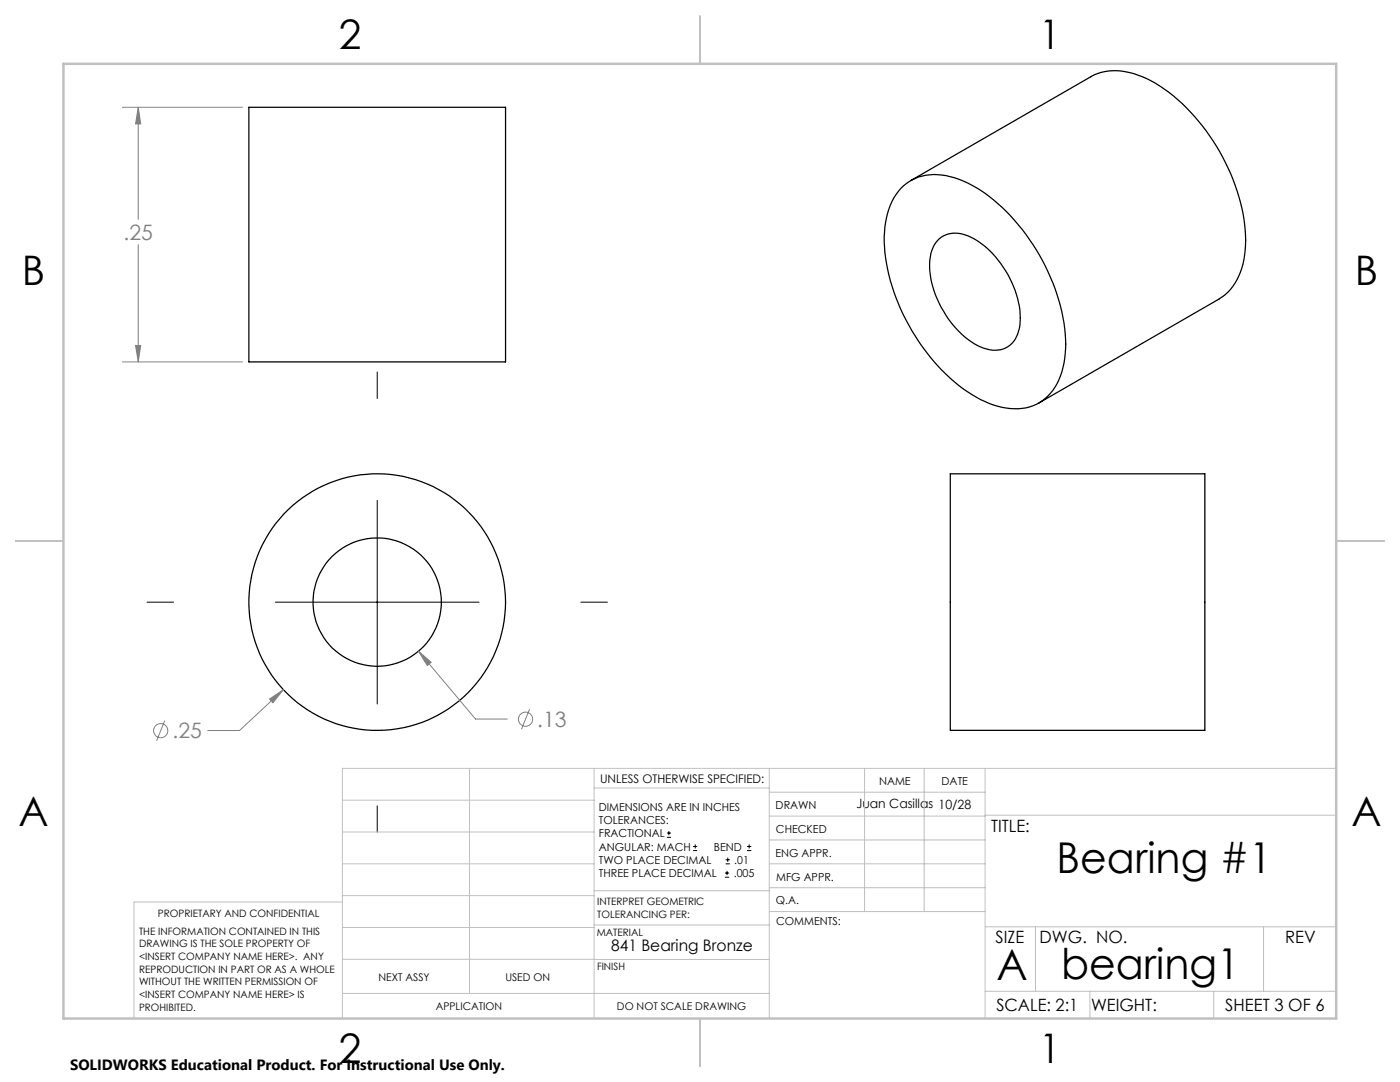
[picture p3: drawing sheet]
<svg xmlns="http://www.w3.org/2000/svg" width="279mm" height="216mm" viewBox="0 0 279 216" stroke-linecap="round" stroke-linejoin="round" font-family="sans-serif">
<g fill="none" stroke="#000" stroke-width=".25">
<path d="M49.7 21.4h51.2v50.8h-51.2zM179.7 37.7a9.8 9.8 0 0 1 9.9-2.5 25.4 25.4 0 0 1 12 7.8 41 41 0 0 1 11.1 24.6 15.9 15.9 0 0 1-3 10.9 9.4 9.4 0 0 1-9.7 2.8 26 26 0 0 1-12.9-8.4 40.4 40.4 0 0 1-10.6-24.6 15.5 15.5 0 0 1 3.2-10.6zM181.8 36l35.9-20.7a11.5 11.5 0 0 1 10.4 0 34.3 34.3 0 0 1 14.6 13.8 37 37 0 0 1 5.9 19.8 12.9 12.9 0 0 1-4.6 10.3l-36.6 21.2M187.4 47.7a5.5 5.5 0 0 1 6.4-.4 19.9 19.9 0 0 1 9.6 13.9 9.3 9.3 0 0 1-1.1 7 5 5 0 0 1-6 1.3 17.9 17.9 0 0 1-9.3-9.8 13.4 13.4 0 0 1-.8-10.2l.5-1zM189.7 94.5h50.8v51.2h-50.8z"/>
<circle cx="75.3" cy="120.1" r="12.8"/>
<circle cx="75.3" cy="120.1" r="25.6"/>
</g>
<g fill="none" stroke="#808080" stroke-width=".2">
<path d="M24.4 21.4h24M27.6 21.4l.5 3.3h-1zM27.6 21.4v22.4M27.6 48.8v23.4M24.4 72.2h24M27.1 68.9h1l-.5 3.3zM53.8 139.5l2.8-1.9-2.1 2.6zM56.6 137.6l-8.8 8.2h-6.3M83.5 129.9l2.5 2.3-.7 .6zM83.5 129.9l11.4 13.6h6.3M32.9 143.8l-1.6 4M105.7 141.5l-1.6 4"/>
<circle cx="32.1" cy="145.8" r="1.42"/>
<circle cx="104.9" cy="143.5" r="1.41"/>
</g>
<g fill="none" stroke="#000" stroke-width=".2">
<path d="M75.3 74.2v5.3M75.3 99.8v40.7M29.4 120.2h5.2M55 120.2h40.6M115.9 120.2h5.3M75.3 160.8v5.3M133.1 167.1h.8M133.1 166.2h.8M133.5 165.8v.9M138.3 169.7h.8M138.3 168.9h.8M138.7 168.5v.8"/>
<path d="M144.7 175h.8M144.7 174.2h.8M144.8 172.4h.9M144.8 171.6h.9M145.1 173.8v.8M145.2 171.1v.9M149.1 169.7h.8M149.1 168.9h.8M149.5 168.5v.8"/>
</g>
<g fill="none" stroke="#c0c0c0" stroke-width=".2">
<path d="M68.3 159.7h50.3M93.7 153.3v44.9M118.6 153.3v49.9M118.6 157.2h34.9M153.5 153.3v49.9M153.5 158.1h43.1M172.5 153.3v28.6M184.4 153.3v28.6M196.6 153.3v49.9M266.7 153.3h-198.4v49.9M68.3 178.7h50.3M68.3 172.4h50.3"/>
<path d="M68.3 166h50.3M68.3 180h-41.6v23.2M118.6 177.7h35M153.5 167.6h43.1M153.5 162.8h43.1M153.5 172.4h43.1M153.5 177.1h43.1M196.6 162.7h70.1M68.3 198.2h85.2M68.3 191.4l85.2 .1M68.3 185.1h50.3M118.6 184.6h35"/>
<path d="M153.6 181.9h43M196.6 197.8h70.1M196.6 184.9h70.1M206.7 184.9v12.9M217.5 197.8v5.4M242.2 197.8v5.4M252.2 184.9v12.9"/>
</g>
<path d="M139.7 3.2v9.5M3.1 107.9h9.6M266.7 107.9h9.5M139.7 203.2v9.6" fill="none" stroke="#c0c0c0" stroke-width=".25"/>
<path d="M12.7 12.7h254v190.5h-254z" fill="none" stroke="#c0c0c0" stroke-width=".5"/>
<path d="M53.8 139.5l.7 .7 2.1-2.6zM83.5 129.9l1.8 2.9 .7-.6zM27.6 21.4l.5 3.3h-1zM27.1 68.9h1l-.5 3.3z" fill="#808080"/>
<g font-size="8.5">
<text x="210.9" y="174.2">Bearing #1</text>
<text x="198.9" y="195.5">A</text>
<text x="211.8" y="195.4">bearing1</text>
</g>
<g font-size="8.1">
<text x="67.6" y="9.7">2</text>
<text x="207.3" y="9.7">1</text>
<text x="4.4" y="57">B</text>
<text x="270.4" y="57">B</text>
<text x="3.7" y="164.9">A</text>
<text x="269.7" y="164.9">A</text>
<text x="67.6" y="212.2">2</text>
<text x="207.3" y="212.2">1</text>
</g>
<g font-size="4.2" fill="#808080">
<text x="24.7" y="47.9">.25</text>
<text x="34.4" y="147.3">.25</text>
<text x="107.2" y="145">.13</text>
</g>
<g font-size="3.4">
<text x="197.8" y="166">TITLE:</text>
<text x="198.7" y="188.1">SIZE</text>
<text x="207.5" y="188.1">DWG. NO.</text>
<text x="256.5" y="188.2">REV</text>
<text x="198.8" y="201.7">SCALE: 2:1</text>
<text x="217.7" y="201.8">WEIGHT:</text>
<text x="244.5" y="201.7">SHEET 3 OF 6</text>
</g>
<text font-size="3.2" x="122" y="189.8">841 Bearing Bronze</text>
<text font-size="3" x="14" y="213.5">SOLIDWORKS Educational Product. For Instructional Use Only.</text>
<text font-size="2.5" x="170.9" y="161.3">Juan Casillas 10/28</text>
<text font-size="2.4" x="119.8" y="156.2">UNLESS OTHERWISE SPECIFIED:</text>
<g font-size="2.2">
<text x="119.5" y="161.8">DIMENSIONS ARE IN INCHES</text>
<text x="154.8" y="161.4">DRAWN</text>
<text x="175.4" y="156.6">NAME</text>
<text x="187.9" y="156.7">DATE</text>
<text x="119.5" y="164.4">TOLERANCES:</text>
<text x="119.5" y="167.1">FRACTIONAL</text>
<text x="154.9" y="166.3">CHECKED</text>
<text x="119.5" y="169.7">ANGULAR: MACH</text>
<text x="119.5" y="172.4">TWO PLACE DECIMAL</text>
<text x="142.5" y="169.7">BEND</text>
<text x="146.6" y="172.4">.01</text>
<text x="154.8" y="170.9">ENG APPR.</text>
<text x="119.5" y="175">THREE PLACE DECIMAL</text>
<text x="146.4" y="175">.005</text>
<text x="154.9" y="175.7">MFG APPR.</text>
<text x="154.9" y="180.4">Q.A.</text>
<text x="154.9" y="184.6">COMMENTS:</text>
</g>
<g font-size="2.1">
<text x="75.5" y="195.7">NEXT ASSY</text>
<text x="100.9" y="195.7">USED ON</text>
<text x="86.9" y="201.5">APPLICATION</text>
<text x="123.1" y="201.6">DO NOT SCALE DRAWING</text>
</g>
<g font-size="2">
<text x="31.5" y="182.9">PROPRIETARY AND CONFIDENTIAL</text>
<text x="119.2" y="180.6">INTERPRET GEOMETRIC</text>
<text x="119.2" y="183.1">TOLERANCING PER:</text>
<text x="27.8" y="186.5">THE INFORMATION CONTAINED IN THIS</text>
<text x="27.8" y="189">DRAWING IS THE SOLE PROPERTY OF</text>
<text x="27.8" y="191.6">&lt;INSERT COMPANY NAME HERE&gt;. ANY</text>
<text x="119.1" y="186.7">MATERIAL</text>
<text x="27.8" y="194.1">REPRODUCTION IN PART OR AS A WHOLE</text>
<text x="27.8" y="196.6">WITHOUT THE WRITTEN PERMISSION OF</text>
<text x="119.1" y="193.5">FINISH</text>
<text x="27.8" y="199.1">&lt;INSERT COMPANY NAME HERE&gt; IS</text>
<text x="27.8" y="201.7">PROHIBITED.</text>
</g>
</svg>
